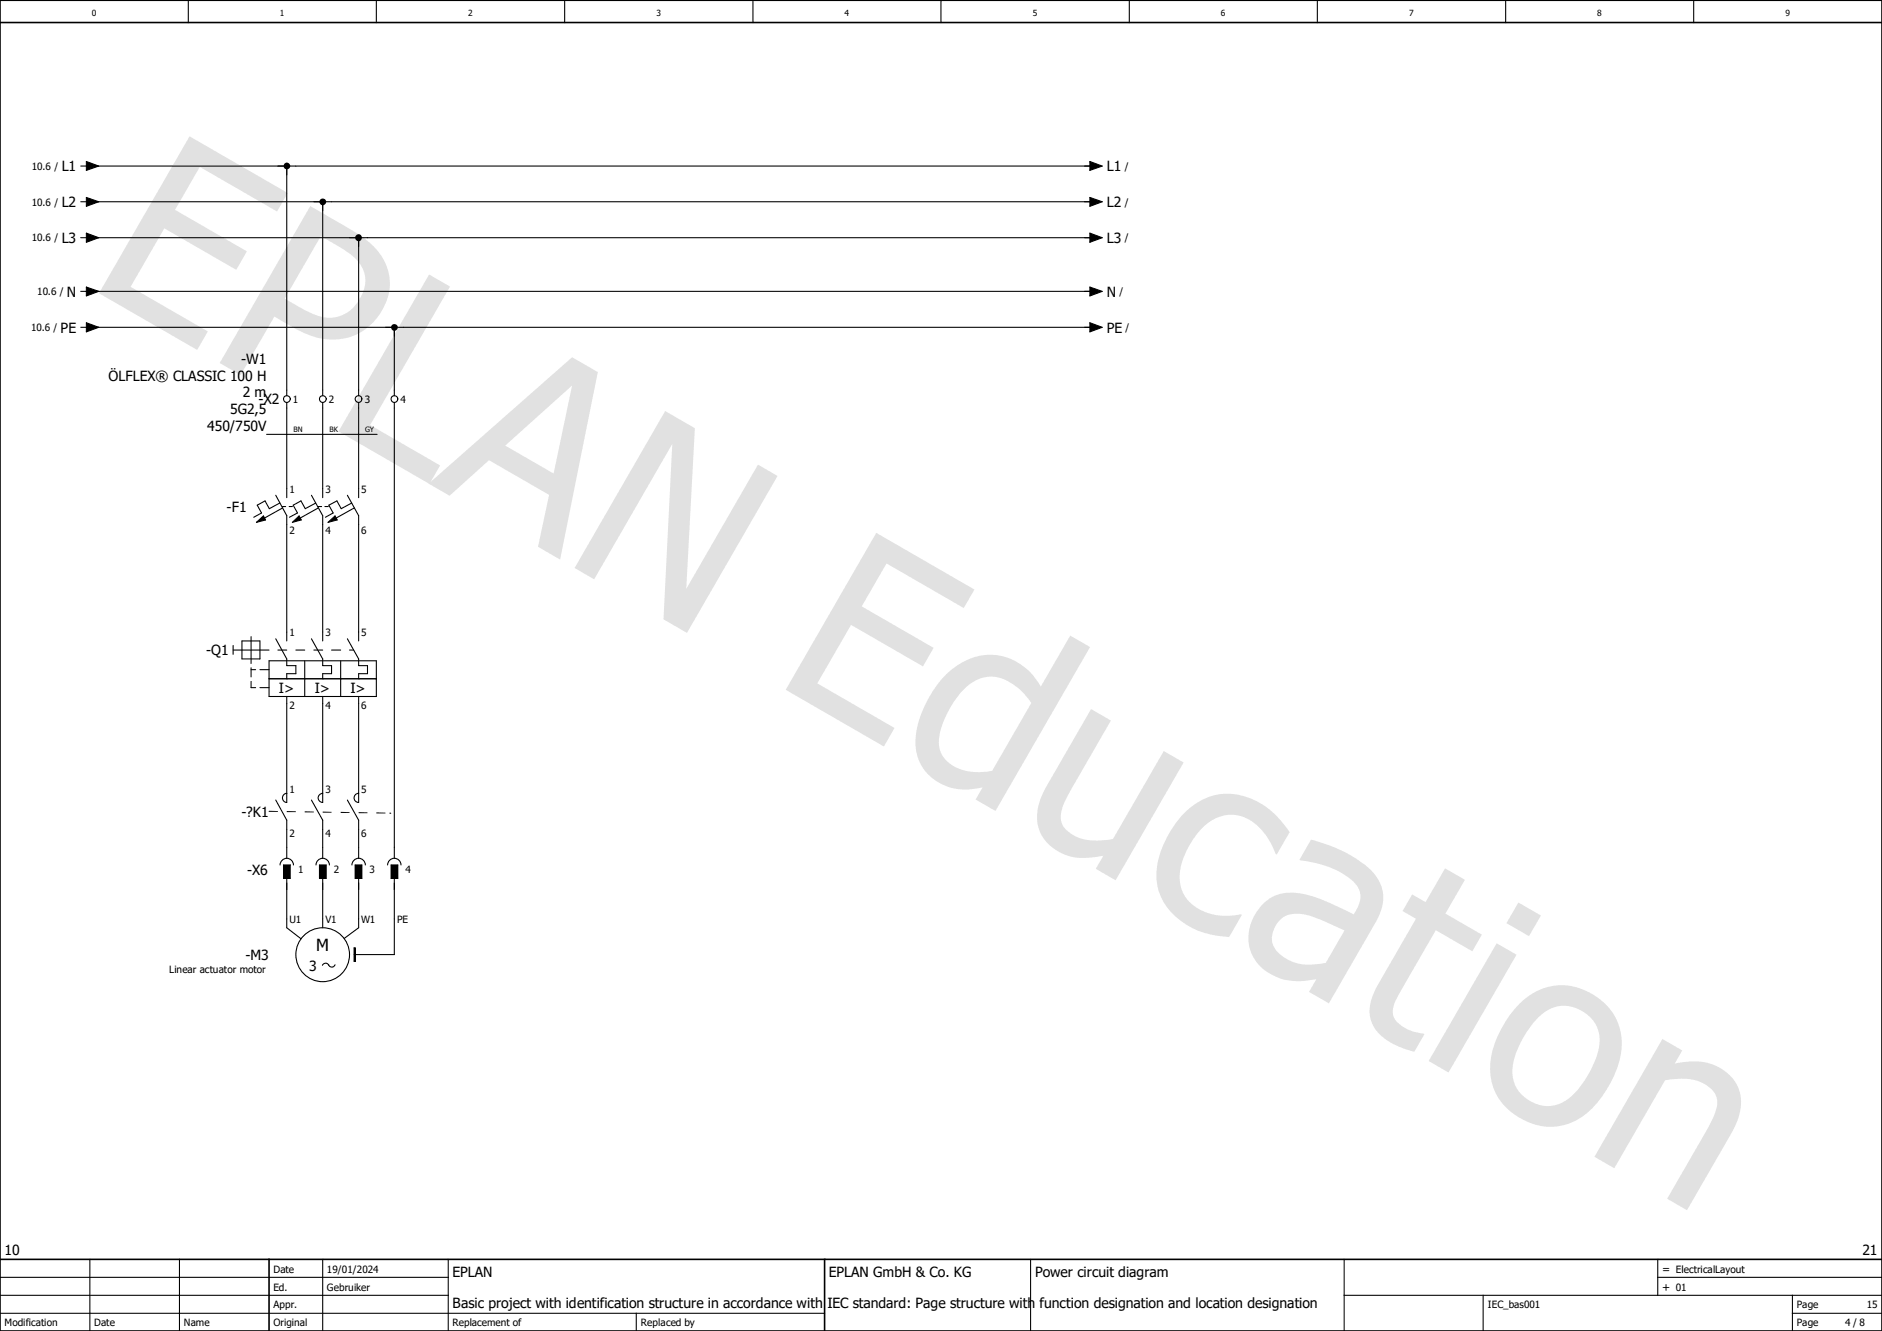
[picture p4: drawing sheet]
<svg xmlns="http://www.w3.org/2000/svg" width="297mm" height="210mm" viewBox="0 0 297 210" stroke-linecap="round" stroke-linejoin="round" font-family="sans-serif">
<path d="M210.1 -.1l-210.1 210.2M0 160.4l70.2 49.6M0 210v.1" fill="none" stroke="#fff" stroke-width=".16"/>
<g fill="none" stroke="#000" stroke-width=".17">
<path d="M29.7 0v3.6M59.4 0v3.6M89.1 0v3.6M118.8 0v3.6M148.5 0v3.6M178.2 0v3.6M207.9 0v3.6M237.6 0v3.6M267.3 0v3.6M14.2 198.7v11.3M28.3 198.7v11.3M50.9 198.7v11.3"/>
<path d="M70.7 198.7v11.3M162.6 198.7v11.3M212.1 198.7v11.3M261.6 198.7v5.7M0 207.2h130.1M0 204.4h70.7M0 201.5h70.7M100.4 207.2v2.8M212.1 204.4h84.9M234.1 204.4v5.6M261.6 201.5h35.4M282.9 207.2h14.1"/>
<path d="M282.9 204.4v5.6"/>
</g>
<path d="M0 3.6h297M0 0h297v210h-297zM0 198.7h297M42.5 198.7v11.3M130.1 198.7v11.3" fill="none" stroke="#000" stroke-width=".25"/>
<path d="M29.9 21.5l15.5 9-1.7 2.9-12.2-7.1-3.9 6.8 11.4 6.6-1.7 2.9-11.4-6.6-5.3 9.3 12.2 7-1.7 2.9-15.5-8.9zM49 32.5l6.2 3.6a12.1 12.1 0 0 1 5.8 5.9 8.4 8.4 0 0 1-2.2 8.9 9.4 9.4 0 0 1-11.2 1.4l-4.3-2.3-5.3 9.2-3.3-1.9zM50.6 37.3l-5.7 9.8 2.3 1.3a8.8 8.8 0 0 0 5.6 1.7 6.1 6.1 0 0 0 4.7-6.9 7.2 7.2 0 0 0-3.6-4.1zM67.7 43.3l3.3 1.9-12.6 21.9 11.1 6.3-1.7 3-14.4-8.3zM67.6 76.3l22.7-19.9 4 2.3-5.9 29.6-3.5-2 1.8-8.2-9.5-5.5-6.2 5.6zM79.7 70.3l7.7 4.4 2.9-13.9zM105 64.9l4.7 2.7-1.4 25.3 11.3-19.6 3.1 1.8-14.3 24.8-3.7-2.2 1.4-27.6-12.3 21.3-3.1-1.8zM138.3 84.1l15.5 8.9-1.7 2.9-12.2-7-3.9 6.8 11.3 6.5-1.6 2.9-11.4-6.5-5.3 9.2 12.2 7.1-1.7 2.9-15.5-9zM149.4 106.4a9.3 9.3 0 0 1 9.9-2.5 9.8 9.8 0 0 1 5 4.4l4.6-8 3.1 1.8-14.9 25.9-3.1-1.8 1.1-1.9a8.7 8.7 0 0 1-9.1-2.7 8.4 8.4 0 0 1-1-8 18.7 18.7 0 0 1 4.4-7.2zM152.1 108.8a14 14 0 0 0-3.9 8.4 4.8 4.8 0 0 0 4.1 4.4 10.4 10.4 0 0 0 4.3 0l6.2-10.7a9.3 9.3 0 0 0-5.7-4.1 5.9 5.9 0 0 0-5 2zM172.2 111.9l3.1 1.8-6.4 11.1a8.6 8.6 0 0 0-1.5 4.4 4 4 0 0 0 3 3 10.8 10.8 0 0 0 5.2 .2l8.1-13.9 3.1 1.8-10.7 18.6-3.2-1.8 1.2-2.1a9.5 9.5 0 0 1-7.1-.7 6.3 6.3 0 0 1-2.9-8l1.1-2.4zM186.7 128.5a9.4 9.4 0 0 1 12.7-1.5 14.8 14.8 0 0 1 4.1 4.3l-2 3.5-.2-.1a9.9 9.9 0 0 0-4.8-5.7 6.1 6.1 0 0 0-7.2 2.1 12 12 0 0 0-3.1 7.5 6.1 6.1 0 0 0 5.1 5.7 10.3 10.3 0 0 0 4.5 0l.2 .1-2 3.5a12.3 12.3 0 0 1-10.6-6 10 10 0 0 1 .4-9.1l1.6-2.7zM201.9 145.2a3.6 3.6 0 0 0-.3 5 7.5 7.5 0 0 0 7.1 1.8l.5-.1 3-5.1-2.4-1.1a10.6 10.6 0 0 0-6-1.5 3.1 3.1 0 0 0-1.9 1zM206.9 132.5a20.8 20.8 0 0 1 9.9 5.3 6 6 0 0 1 .6 7.3l-7.7 13.2-3.1-1.8 1.1-2a10 10 0 0 1-7.9-1.2 6.7 6.7 0 0 1-1.1-9.9 6.4 6.4 0 0 1 7-2.3 36.2 36.2 0 0 1 7.9 3.2 4.3 4.3 0 0 0 .9-3.8 7.3 7.3 0 0 0-3.8-3.3 22.3 22.3 0 0 0-5.6-1.5zM222.9 141.1l2.1 1.2 3.1-5.3 3.1 1.8-3.1 5.4 5.8 3.3-1.5 2.6-5.8-3.3-5.1 8.9a10.4 10.4 0 0 0-1.7 3.8 2.96 2.96 0 0 0 2 2.7 7.7 7.7 0 0 0 2.8 .9l.2 .1-1.6 2.8-1.2-.4a9.5 9.5 0 0 1-5.2-3.6 5.6 5.6 0 0 1-.1-5.2l.8-1.5 6-10.3-2.2-1.3zM236.2 148.8l3.1 1.8-10.7 18.6-3.1-1.8zM239.6 142.4l3.6 2.1-1.9 3.2-3.6-2zM239.5 158.6a9.2 9.2 0 0 1 13.2-.7 9.2 9.2 0 0 1 2.5 10.8 15.8 15.8 0 0 1-6.3 8 9 9 0 0 1-9.8-.8 9 9 0 0 1-3.4-10.6 18.1 18.1 0 0 1 3.8-6.7zM242.6 160.7a15.1 15.1 0 0 0-3.9 7.7 5.6 5.6 0 0 0 3.4 5.6 5.6 5.6 0 0 0 6.4-1.5 15.5 15.5 0 0 0 3.9-7.7 5.6 5.6 0 0 0-6.9-5.9 6.3 6.3 0 0 0-2.9 1.8zM262.4 163.9l3.1 1.9-1.2 2a9.5 9.5 0 0 1 7.8 1.1 6.2 6.2 0 0 1 2.2 7.5l-1.1 2.5-7 12.1-3.1-1.9 6.1-10.5a11.7 11.7 0 0 0 1.8-4.5 3.6 3.6 0 0 0-2.5-3.3 9.8 9.8 0 0 0-5.7-.3l-8 13.8-3.2-1.8z" fill="#e1e1e1"/>
<g fill="none" stroke="#000" stroke-width=".17">
<path d="M12.7 26.2h.9M12.7 31.8h.9M12.7 37.5h.9M13.6 31.2l2 .6-2 .8zM13.6 25.5l2 .7-2 .7zM13.6 36.8l2 .7-2 .7zM14.2 26.2h158.4M14.2 31.8h158.4M14.2 37.5h158.4M45.3 26.2v36.2M50.9 31.8v30.6M56.6 37.5v24.9"/>
<path d="M172 31.2l1.9 .6-1.9 .8zM172 25.5l1.9 .7-1.9 .7zM172 36.8l1.9 .7-1.9 .7zM12.7 51.6h.9M12.7 46h.9M13.6 45.3l2 .7-2 .7zM13.6 50.9l2 .7-2 .8zM14.2 51.6h158.4M14.2 46h158.4M62.2 51.6v10.8M172 45.3l1.9 .7-1.9 .7zM172 50.9l1.9 .7-1.9 .8z"/>
<path d="M42.1 68.5h17.4M43.5 78.1l1.8 3.3v19.7M44.2 79.4l-1.7 .9-.7-1.3-1.2 .7 .7 1.2-1.3 .7M44.6 79.9h.5M45.3 63.5v15M45.6 79.9h.5M49.1 78.1l1.8 3.3v19.7M49.8 79.4l-1.6 .9-.7-1.3-1.2 .7 .6 1.2-1.2 .7M50.2 79.9h.6M50.9 63.5v15M51.3 79.9h.5M54.8 78.1l1.8 3.3v19.7"/>
<path d="M55.5 79.4l-1.7 .9-.6-1.3-1.3 .7 .7 1.2-1.2 .7M56.6 63.5v15M62.2 63.5v71.9M40.5 82.4l1.1-1 .3 .6zM44.6 80.1l-2.9 1.6M46.1 82.4l1.1-1 .3 .6zM50.2 80.1l-2.8 1.6M51.8 82.4l1.1-1 .3 .6zM55.9 80.1l-2.9 1.6M36.8 102.6h5.7M36.8 101.9v1.4M38.2 101.1h2.8v2.9h-2.8z"/>
<path d="M39.6 105.7h.7M39.6 107.5v1h.7M39.6 100.5v4.2M39.6 105.4v1.4M41 105.7h1.5M41 108.5h1.5M42.5 104.3h16.9v5.6h-16.9zM42.5 107.1h16.9M43.5 100.8l1.8 3.2v1h1.4v1.3h-1.4v.8M43.9 102.6h1.4M45.3 109.9v16.7a.72 .72 0 0 1-.7-.7 .72 .72 0 0 1 .7-.7M46.7 102.6h1.4"/>
<path d="M48.1 104.3v5.6M49.1 100.8l1.8 3.2v1h1.4v1.3h-1.4v.8M49.5 102.6h1.4M50.9 109.9v16.7a.72 .72 0 0 1-.7-.7 .72 .72 0 0 1 .7-.7M52.3 102.6h1.5M53.8 104.3v5.6M54.8 100.8l1.8 3.2v1h1.4v1.3h-1.4v.8M55.2 102.6h.6M56.6 109.9v16.7a.72 .72 0 0 1-.7-.7 .72 .72 0 0 1 .7-.7M43.5 126.2l1.8 3.2v6M44.2 136.5a1.06 1.06 0 0 1 1.1-1.1 1.06 1.06 0 0 1 1 1.1M44.7 136.5h1.1v2.1h-1.1z"/>
<path d="M45.3 138.6v7.8l2.2 1.7M49.1 126.2l1.8 3.2v6M49.9 136.5a1.06 1.06 0 0 1 1-1.1 1.06 1.06 0 0 1 1.1 1.1M50.4 136.5h1.1v2.1h-1.1zM50.9 138.6v7.8M54.8 126.2l1.8 3.2v6M55.5 136.5a1.06 1.06 0 0 1 1.1-1.1 1.06 1.06 0 0 1 1.1 1.1M56 136.5h1.1v2.1h-1.1zM56.6 138.6v7.8l-2.3 1.7M61.2 136.5a1.06 1.06 0 0 1 1-1.1 1.06 1.06 0 0 1 1.1 1.1M61.7 136.5h1.1v2.1h-1.1zM62.2 138.6v12h-6.3"/>
<path d="M50.9 152.3l.1-.1a.57 .57 0 0 1 .9 .1M51.9 152.2a.54 .54 0 0 0 .5 .4 .54 .54 0 0 0 .5-.4M55.9 149.6h.1v2.1h-.1zM56 149.6v2.1"/>
<circle cx="45.3" cy="63" r=".54"/>
<circle cx="50.9" cy="63" r=".54"/>
<circle cx="56.6" cy="63" r=".53"/>
<circle cx="62.2" cy="63" r=".54"/>
<circle cx="50.9" cy="150.6" r="4.2"/>
</g>
<g fill="#000">
<path d="M45 25.7a.54 .54 0 0 1 .8 .5h-.5h.5a.53 .53 0 0 1-.8 .4 .53 .53 0 0 1 0-.9z" fill-rule="evenodd"/>
<path d="M50.5 31.6a.54 .54 0 0 1 .6-.3 .54 .54 0 0 1 .4 .5h-.6h.6a.54 .54 0 0 1-.7 .6 .54 .54 0 0 1-.3-.8z" fill-rule="evenodd"/>
<path d="M56.1 37.2a.52 .52 0 0 1 .6-.2 .52 .52 0 0 1 .4 .5h-.5h.5a.53 .53 0 0 1-.7 .5 .53 .53 0 0 1-.3-.8z" fill-rule="evenodd"/>
<path d="M61.8 51.4a.54 .54 0 0 1 .6-.2 .54 .54 0 0 1 .4 .4h-.6h.6a.54 .54 0 0 1-.7 .6 .54 .54 0 0 1-.3-.8z" fill-rule="evenodd"/>
</g>
<g fill="#000">
<path d="M13.6 31.2l2 .6-2 .8zM13.6 36.8l2 .7-2 .7zM13.6 25.5l2 .7-2 .7zM172 31.2l1.9 .6-1.9 .8zM172 36.8l1.9 .7-1.9 .7zM172 25.5l1.9 .7-1.9 .7zM13.6 45.3l2 .7-2 .7zM13.6 50.9l2 .7-2 .8zM172 45.3l1.9 .7-1.9 .7zM172 50.9l1.9 .7-1.9 .8zM40.5 82.4l1.1-1 .3 .6zM46.1 82.4l1.1-1 .3 .6z"/>
<path d="M51.8 82.4l1.1-1 .3 .6zM44.7 136.5h1.1v2.1h-1.1zM50.4 136.5h1.1v2.1h-1.1zM56 136.5h1.1v2.1h-1.1zM61.5 128.2l.3 .1-.3 .1zM61.7 136.5h1.1v2.1h-1.1z"/>
<path d="M42.5 127.9l-.1 .1 .1 .1h1.4v-.1zM45.3 128v.1h1.4v-.1zM48.1 128v.2h1.4v-.1zM50.9 128.1v.1h1.4v-.1zM53.8 128.1v.2h1.4v-.2zM56.6 128.1v.2h1.4v-.1zM59.4 128.2v.2h1.4v-.2z"/>
</g>
<text font-size="2.6" x="49.9" y="150.1">M</text>
<g font-size="2.2">
<text x="9.7" y="27">L1</text>
<text x="174.7" y="27">L1</text>
<text x="9.7" y="32.7">L2</text>
<text x="174.7" y="32.7">L2</text>
<text x="9.7" y="38.3">L3</text>
<text x="174.7" y="38.3">L3</text>
<text x="10.5" y="46.8">N</text>
<text x="174.7" y="46.8">N</text>
<text x="9.6" y="52.5">PE</text>
<text x="174.7" y="52.5">PE</text>
<text x="38.1" y="57.4">-W1</text>
<text x="17.1" y="60.1">ÖLFLEX® CLASSIC 100 H</text>
<text x="36.3" y="65.4">5G2,5</text>
<text x="38.3" y="62.7">2 m</text>
<text x="40.8" y="63.8">-X2</text>
<text x="32.7" y="68">450/750V</text>
<text x="35.8" y="80.8">-F1</text>
<text x="32.5" y="103.4">-Q1</text>
<text x="44" y="109.3">I&gt;</text>
<text x="49.7" y="109.3">I&gt;</text>
<text x="55.3" y="109.3">I&gt;</text>
<text x="38.1" y="128.9">-?K1</text>
<text x="39" y="138">-X6</text>
<text x="38.7" y="151.5">-M3</text>
<text x="48.8" y="153.2">3</text>
<text x=".7" y="198">10</text>
<text x="293.9" y="198">21</text>
<text x="71.4" y="201.5">EPLAN</text>
<text x="130.8" y="201.5">EPLAN GmbH &amp; Co. KG</text>
<text x="163.4" y="201.5">Power circuit diagram</text>
<text x="71.4" y="206.5">Basic project with identification structure in accordance with IEC standard: Page structure with function designation and location designation</text>
</g>
<g font-size="1.8">
<text x="262.3" y="203.7">+ 01</text>
<text x="262.3" y="200.8">= ElectricalLayout</text>
</g>
<g font-size="1.6">
<text x="5" y="26.8">10.6 /</text>
<text x="177.5" y="26.8">/</text>
<text x="5" y="32.4">10.6 /</text>
<text x="177.5" y="32.4">/</text>
<text x="5" y="38.1">10.6 /</text>
<text x="177.5" y="38.1">/</text>
<text x="5.9" y="46.6">10.6 /</text>
<text x="176.7" y="46.6">/</text>
<text x="4.9" y="52.2">10.6 /</text>
<text x="177.6" y="52.2">/</text>
<text x="46.2" y="63.5">1</text>
<text x="51.9" y="63.5">2</text>
<text x="57.6" y="63.5">3</text>
<text x="63.2" y="63.5">4</text>
<text x="45.7" y="77.7">1</text>
<text x="51.4" y="77.7">3</text>
<text x="57" y="77.7">5</text>
<text x="45.7" y="84.3">2</text>
<text x="51.4" y="84.3">4</text>
<text x="57" y="84.3">6</text>
<text x="45.7" y="100.3">1</text>
<text x="51.4" y="100.3">3</text>
<text x="57" y="100.3">5</text>
<text x="45.7" y="111.9">2</text>
<text x="51.4" y="111.9">4</text>
<text x="57" y="111.9">6</text>
<text x="45.7" y="125.1">1</text>
<text x="51.4" y="125.1">3</text>
<text x="57" y="125.1">5</text>
<text x="45.7" y="132.1">2</text>
<text x="47" y="137.8">1</text>
<text x="51.4" y="132.1">4</text>
<text x="52.7" y="137.8">2</text>
<text x="57" y="132.1">6</text>
<text x="58.3" y="137.8">3</text>
<text x="64" y="137.8">4</text>
<text x="45.7" y="145.6">U1</text>
<text x="51.3" y="145.6">V1</text>
<text x="57" y="145.6">W1</text>
<text x="62.7" y="145.6">PE</text>
<text x="26.7" y="153.5">Linear actuator motor</text>
<text x="43.1" y="203.7">Ed.</text>
<text x="43.1" y="200.8">Date</text>
<text x="51.6" y="203.7">Gebruiker</text>
<text x="51.6" y="200.8">19/01/2024</text>
<text x=".7" y="209.3">Modification</text>
<text x="14.9" y="209.3">Date</text>
<text x="29" y="209.3">Name</text>
<text x="43.1" y="209.3">Original</text>
<text x="43.1" y="206.5">Appr.</text>
<text x="71.4" y="209.3">Replacement of</text>
<text x="101.1" y="209.3">Replaced by</text>
<text x="234.8" y="206.5">IEC_bas001</text>
<text x="283.5" y="206.5">Page</text>
<text x="283.5" y="209.3">Page</text>
<text x="291.2" y="209.3">4 / 8</text>
<text x="294.6" y="206.5">15</text>
</g>
<g font-size="1.3">
<text x="14.5" y="2.5">0</text>
<text x="44.2" y="2.5">1</text>
<text x="73.9" y="2.5">2</text>
<text x="103.6" y="2.5">3</text>
<text x="133.3" y="2.5">4</text>
<text x="163" y="2.5">5</text>
<text x="192.7" y="2.5">6</text>
<text x="222.4" y="2.5">7</text>
<text x="252.1" y="2.5">8</text>
<text x="281.8" y="2.5">9</text>
</g>
<g font-size="1.2">
<text x="46.3" y="68.1">BN</text>
<text x="52" y="68.1">BK</text>
<text x="57.6" y="68.1">GY</text>
</g>
</svg>
